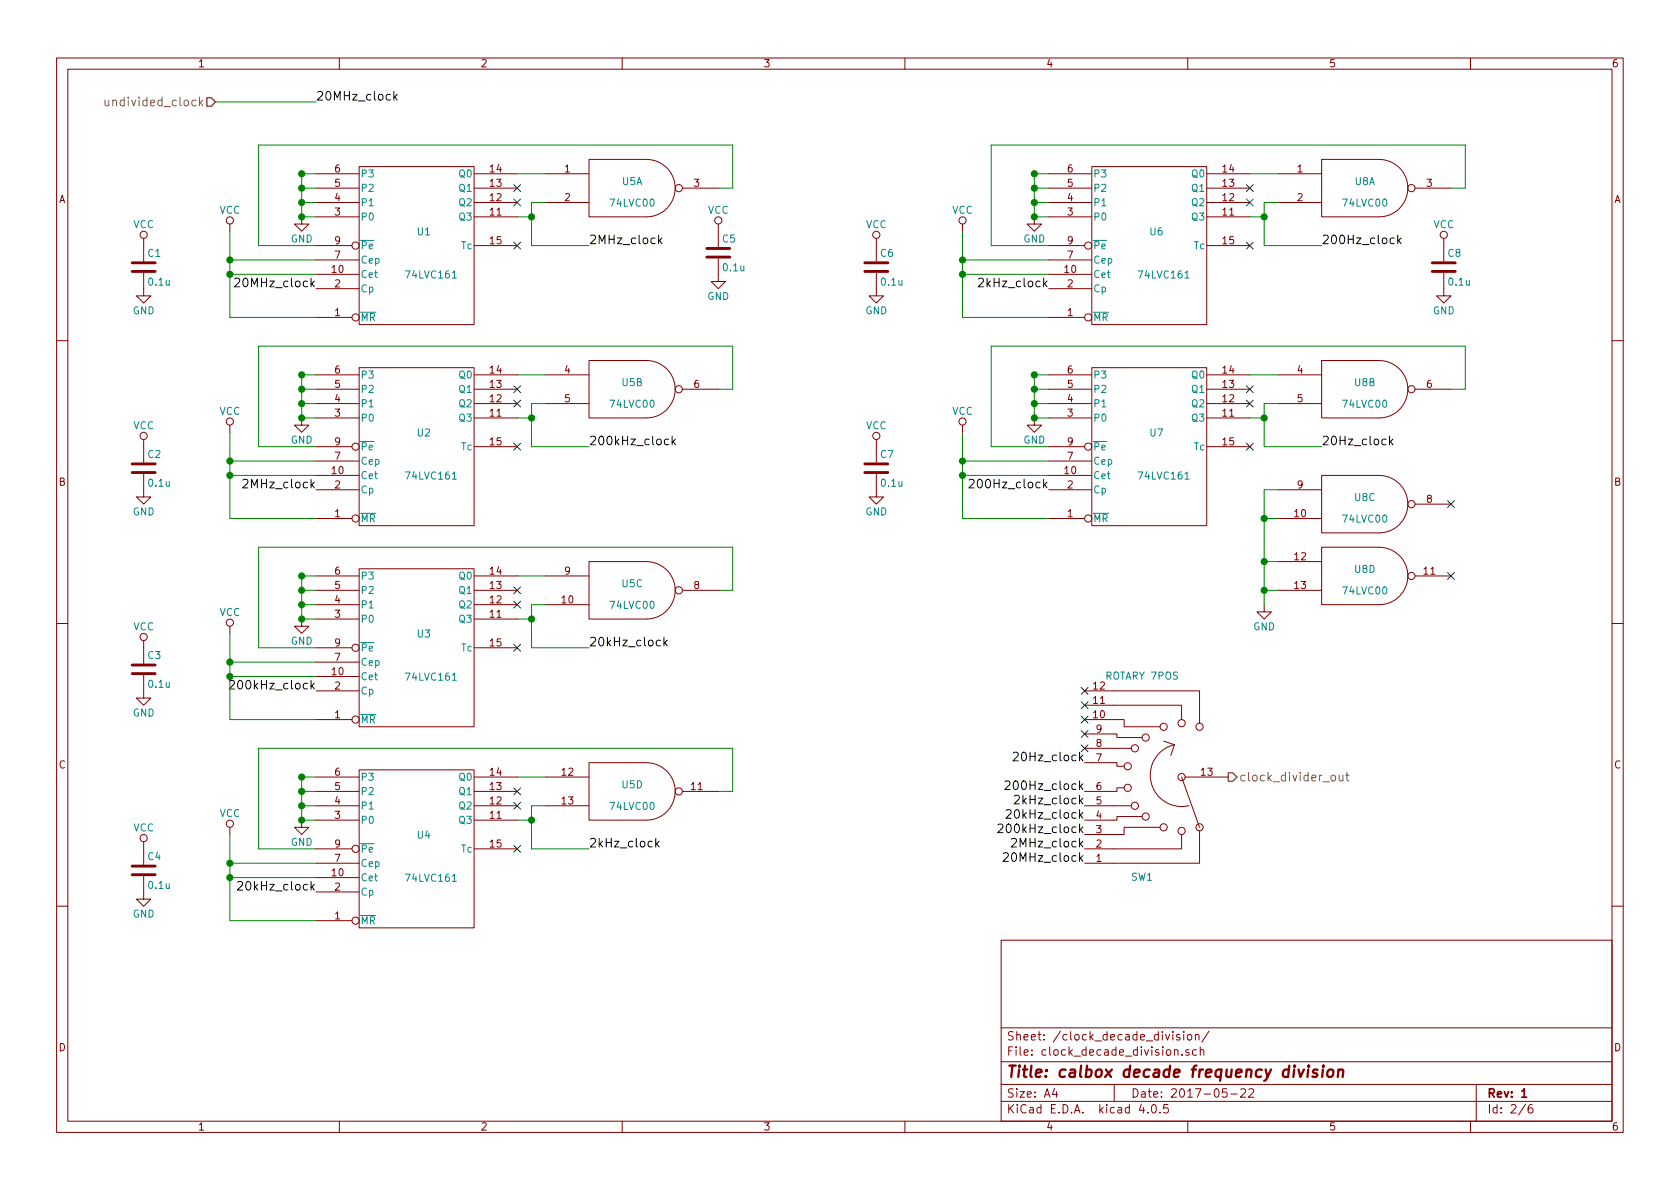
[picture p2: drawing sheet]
EESchema Schematic File Version 2
LIBS:power
LIBS:device
LIBS:transistors
LIBS:conn
LIBS:linear
LIBS:regul
LIBS:74xx
LIBS:cmos4000
LIBS:adc-dac
LIBS:memory
LIBS:xilinx
LIBS:microcontrollers
LIBS:dsp
LIBS:microchip
LIBS:analog_switches
LIBS:motorola
LIBS:texas
LIBS:intel
LIBS:audio
LIBS:interface
LIBS:digital-audio
LIBS:philips
LIBS:display
LIBS:cypress
LIBS:siliconi
LIBS:opto
LIBS:atmel
LIBS:contrib
LIBS:valves
LIBS:switches
LIBS:74xgxx
LIBS:calbox
LIBS:Oscillators
LIBS:calbox-cache
EELAYER 25 0
EELAYER END
$Descr A4 11693 8268
encoding utf-8
Sheet 2 6
Title "calbox decade frequency division"
Date "2017-05-22"
Rev "1"
Comp ""
Comment1 ""
Comment2 ""
Comment3 ""
Comment4 ""
$EndDescr
Text Label 2200 2000 2    60   ~ 0
20MHz_clock
NoConn ~ 3600 1300
NoConn ~ 3600 1400
NoConn ~ 3600 1700
$Comp
L GND #PWR03
U 1 1
P 2100 1500
F 0 "#PWR03" H 2100 1250 50  0001 C CNN
F 1 "GND" H 2100 1350 50  0000 C CNN
F 2 "" H 2100 1500 50  0000 C CNN
F 3 "" H 2100 1500 50  0000 C CNN
	1    2100 1500
	1    0    0    -1  
$EndComp
Wire Wire Line
	5100 1300 5000 1300
Wire Wire Line
	5100 1000 5100 1300
Wire Wire Line
	1800 1000 5100 1000
Wire Wire Line
	1800 1700 1800 1000
Wire Wire Line
	2200 1700 1800 1700
Connection ~ 1600 1900
Wire Wire Line
	1600 2200 2200 2200
Connection ~ 1600 1800
Wire Wire Line
	1600 1900 2200 1900
Wire Wire Line
	1600 1800 2200 1800
Wire Wire Line
	1600 1600 1600 2200
Connection ~ 2100 1200
Wire Wire Line
	2100 1500 2200 1500
Connection ~ 2100 1400
Wire Wire Line
	2100 1400 2200 1400
Connection ~ 2100 1300
Wire Wire Line
	2200 1300 2100 1300
Connection ~ 2100 1500
Wire Wire Line
	2100 1200 2200 1200
Wire Wire Line
	2100 1200 2100 1500
Wire Wire Line
	3700 1400 3800 1400
Wire Wire Line
	3700 1400 3700 1700
Wire Wire Line
	3600 1500 3700 1500
Wire Wire Line
	3600 1200 3800 1200
$Comp
L C C1
U 1 1
P 1000 1850
F 0 "C1" H 1025 1950 50  0000 L CNN
F 1 "0.1u" H 1025 1750 50  0000 L CNN
F 2 "Capacitors_SMD:C_0805_HandSoldering" H 1038 1700 50  0001 C CNN
F 3 "" H 1000 1850 50  0000 C CNN
	1    1000 1850
	1    0    0    -1  
$EndComp
$Comp
L GND #PWR04
U 1 1
P 1000 2000
F 0 "#PWR04" H 1000 1750 50  0001 C CNN
F 1 "GND" H 1000 1850 50  0000 C CNN
F 2 "" H 1000 2000 50  0000 C CNN
F 3 "" H 1000 2000 50  0000 C CNN
	1    1000 2000
	1    0    0    -1  
$EndComp
Text Label 2200 3400 2    60   ~ 0
2MHz_clock
NoConn ~ 3600 2700
NoConn ~ 3600 2800
NoConn ~ 3600 3100
$Comp
L GND #PWR05
U 1 1
P 2100 2900
F 0 "#PWR05" H 2100 2650 50  0001 C CNN
F 1 "GND" H 2100 2750 50  0000 C CNN
F 2 "" H 2100 2900 50  0000 C CNN
F 3 "" H 2100 2900 50  0000 C CNN
	1    2100 2900
	1    0    0    -1  
$EndComp
Wire Wire Line
	5100 2700 5000 2700
Wire Wire Line
	5100 2400 5100 2700
Wire Wire Line
	1800 2400 5100 2400
Wire Wire Line
	1800 3100 1800 2400
Wire Wire Line
	2200 3100 1800 3100
Connection ~ 1600 3300
Wire Wire Line
	1600 3600 2200 3600
Connection ~ 1600 3200
Wire Wire Line
	1600 3300 2200 3300
Wire Wire Line
	1600 3200 2200 3200
Wire Wire Line
	1600 3000 1600 3600
Connection ~ 2100 2600
Wire Wire Line
	2100 2900 2200 2900
Connection ~ 2100 2800
Wire Wire Line
	2100 2800 2200 2800
Connection ~ 2100 2700
Wire Wire Line
	2200 2700 2100 2700
Connection ~ 2100 2900
Wire Wire Line
	2100 2600 2200 2600
Wire Wire Line
	2100 2600 2100 2900
Wire Wire Line
	3700 2800 3800 2800
Wire Wire Line
	3700 2800 3700 3100
Wire Wire Line
	3600 2900 3700 2900
Wire Wire Line
	3600 2600 3800 2600
$Comp
L C C2
U 1 1
P 1000 3250
F 0 "C2" H 1025 3350 50  0000 L CNN
F 1 "0.1u" H 1025 3150 50  0000 L CNN
F 2 "Capacitors_SMD:C_0805_HandSoldering" H 1038 3100 50  0001 C CNN
F 3 "" H 1000 3250 50  0000 C CNN
	1    1000 3250
	1    0    0    -1  
$EndComp
$Comp
L GND #PWR06
U 1 1
P 1000 3400
F 0 "#PWR06" H 1000 3150 50  0001 C CNN
F 1 "GND" H 1000 3250 50  0000 C CNN
F 2 "" H 1000 3400 50  0000 C CNN
F 3 "" H 1000 3400 50  0000 C CNN
	1    1000 3400
	1    0    0    -1  
$EndComp
Text Label 2200 6200 2    60   ~ 0
20kHz_clock
NoConn ~ 3600 5500
NoConn ~ 3600 5600
NoConn ~ 3600 5900
$Comp
L GND #PWR07
U 1 1
P 2100 5700
F 0 "#PWR07" H 2100 5450 50  0001 C CNN
F 1 "GND" H 2100 5550 50  0000 C CNN
F 2 "" H 2100 5700 50  0000 C CNN
F 3 "" H 2100 5700 50  0000 C CNN
	1    2100 5700
	1    0    0    -1  
$EndComp
Wire Wire Line
	5100 5500 5000 5500
Wire Wire Line
	5100 5200 5100 5500
Wire Wire Line
	1800 5200 5100 5200
Wire Wire Line
	1800 5900 1800 5200
Wire Wire Line
	2200 5900 1800 5900
Connection ~ 1600 6100
Wire Wire Line
	1600 6400 2200 6400
Connection ~ 1600 6000
Wire Wire Line
	1600 6100 2200 6100
Wire Wire Line
	1600 6000 2200 6000
Wire Wire Line
	1600 5800 1600 6400
Connection ~ 2100 5400
Wire Wire Line
	2100 5700 2200 5700
Connection ~ 2100 5600
Wire Wire Line
	2100 5600 2200 5600
Connection ~ 2100 5500
Wire Wire Line
	2200 5500 2100 5500
Connection ~ 2100 5700
Wire Wire Line
	2100 5400 2200 5400
Wire Wire Line
	2100 5400 2100 5700
Wire Wire Line
	3700 5600 3800 5600
Wire Wire Line
	3700 5600 3700 5900
Wire Wire Line
	3600 5700 3700 5700
Wire Wire Line
	3600 5400 3800 5400
$Comp
L C C4
U 1 1
P 1000 6050
F 0 "C4" H 1025 6150 50  0000 L CNN
F 1 "0.1u" H 1025 5950 50  0000 L CNN
F 2 "Capacitors_SMD:C_0805_HandSoldering" H 1038 5900 50  0001 C CNN
F 3 "" H 1000 6050 50  0000 C CNN
	1    1000 6050
	1    0    0    -1  
$EndComp
$Comp
L GND #PWR08
U 1 1
P 1000 6200
F 0 "#PWR08" H 1000 5950 50  0001 C CNN
F 1 "GND" H 1000 6050 50  0000 C CNN
F 2 "" H 1000 6200 50  0000 C CNN
F 3 "" H 1000 6200 50  0000 C CNN
	1    1000 6200
	1    0    0    -1  
$EndComp
Text Label 2200 4800 2    60   ~ 0
200kHz_clock
NoConn ~ 3600 4100
NoConn ~ 3600 4200
NoConn ~ 3600 4500
$Comp
L GND #PWR09
U 1 1
P 2100 4300
F 0 "#PWR09" H 2100 4050 50  0001 C CNN
F 1 "GND" H 2100 4150 50  0000 C CNN
F 2 "" H 2100 4300 50  0000 C CNN
F 3 "" H 2100 4300 50  0000 C CNN
	1    2100 4300
	1    0    0    -1  
$EndComp
Wire Wire Line
	5100 4100 5000 4100
Wire Wire Line
	5100 3800 5100 4100
Wire Wire Line
	1800 3800 5100 3800
Wire Wire Line
	1800 4500 1800 3800
Wire Wire Line
	2200 4500 1800 4500
Connection ~ 1600 4700
Wire Wire Line
	1600 5000 2200 5000
Connection ~ 1600 4600
Wire Wire Line
	1600 4700 2200 4700
Wire Wire Line
	1600 4600 2200 4600
Wire Wire Line
	1600 4400 1600 5000
Connection ~ 2100 4000
Wire Wire Line
	2100 4300 2200 4300
Connection ~ 2100 4200
Wire Wire Line
	2100 4200 2200 4200
Connection ~ 2100 4100
Wire Wire Line
	2200 4100 2100 4100
Connection ~ 2100 4300
Wire Wire Line
	2100 4000 2200 4000
Wire Wire Line
	2100 4000 2100 4300
Wire Wire Line
	3700 4200 3800 4200
Wire Wire Line
	3700 4200 3700 4500
Wire Wire Line
	3600 4300 3700 4300
Wire Wire Line
	3600 4000 3800 4000
$Comp
L C C3
U 1 1
P 1000 4650
F 0 "C3" H 1025 4750 50  0000 L CNN
F 1 "0.1u" H 1025 4550 50  0000 L CNN
F 2 "Capacitors_SMD:C_0805_HandSoldering" H 1038 4500 50  0001 C CNN
F 3 "" H 1000 4650 50  0000 C CNN
	1    1000 4650
	1    0    0    -1  
$EndComp
$Comp
L GND #PWR010
U 1 1
P 1000 4800
F 0 "#PWR010" H 1000 4550 50  0001 C CNN
F 1 "GND" H 1000 4650 50  0000 C CNN
F 2 "" H 1000 4800 50  0000 C CNN
F 3 "" H 1000 4800 50  0000 C CNN
	1    1000 4800
	1    0    0    -1  
$EndComp
$Comp
L C C5
U 1 1
P 5000 1750
F 0 "C5" H 5025 1850 50  0000 L CNN
F 1 "0.1u" H 5025 1650 50  0000 L CNN
F 2 "Capacitors_SMD:C_0805_HandSoldering" H 5038 1600 50  0001 C CNN
F 3 "" H 5000 1750 50  0000 C CNN
	1    5000 1750
	1    0    0    -1  
$EndComp
$Comp
L GND #PWR011
U 1 1
P 5000 1900
F 0 "#PWR011" H 5000 1650 50  0001 C CNN
F 1 "GND" H 5000 1750 50  0000 C CNN
F 2 "" H 5000 1900 50  0000 C CNN
F 3 "" H 5000 1900 50  0000 C CNN
	1    5000 1900
	1    0    0    -1  
$EndComp
Text Label 7300 2000 2    60   ~ 0
2kHz_clock
NoConn ~ 8700 1300
NoConn ~ 8700 1400
NoConn ~ 8700 1700
$Comp
L GND #PWR012
U 1 1
P 7200 1500
F 0 "#PWR012" H 7200 1250 50  0001 C CNN
F 1 "GND" H 7200 1350 50  0000 C CNN
F 2 "" H 7200 1500 50  0000 C CNN
F 3 "" H 7200 1500 50  0000 C CNN
	1    7200 1500
	1    0    0    -1  
$EndComp
Wire Wire Line
	10200 1300 10100 1300
Wire Wire Line
	10200 1000 10200 1300
Wire Wire Line
	6900 1000 10200 1000
Wire Wire Line
	6900 1700 6900 1000
Wire Wire Line
	7300 1700 6900 1700
Connection ~ 6700 1900
Wire Wire Line
	6700 2200 7300 2200
Connection ~ 6700 1800
Wire Wire Line
	6700 1900 7300 1900
Wire Wire Line
	6700 1800 7300 1800
Wire Wire Line
	6700 1600 6700 2200
Connection ~ 7200 1200
Wire Wire Line
	7200 1500 7300 1500
Connection ~ 7200 1400
Wire Wire Line
	7200 1400 7300 1400
Connection ~ 7200 1300
Wire Wire Line
	7300 1300 7200 1300
Connection ~ 7200 1500
Wire Wire Line
	7200 1200 7300 1200
Wire Wire Line
	7200 1200 7200 1500
Wire Wire Line
	8800 1400 8900 1400
Wire Wire Line
	8800 1400 8800 1700
Wire Wire Line
	8700 1500 8800 1500
Wire Wire Line
	8700 1200 8900 1200
$Comp
L C C6
U 1 1
P 6100 1850
F 0 "C6" H 6125 1950 50  0000 L CNN
F 1 "0.1u" H 6125 1750 50  0000 L CNN
F 2 "Capacitors_SMD:C_0805_HandSoldering" H 6138 1700 50  0001 C CNN
F 3 "" H 6100 1850 50  0000 C CNN
	1    6100 1850
	1    0    0    -1  
$EndComp
$Comp
L GND #PWR013
U 1 1
P 6100 2000
F 0 "#PWR013" H 6100 1750 50  0001 C CNN
F 1 "GND" H 6100 1850 50  0000 C CNN
F 2 "" H 6100 2000 50  0000 C CNN
F 3 "" H 6100 2000 50  0000 C CNN
	1    6100 2000
	1    0    0    -1  
$EndComp
Text Label 7300 3400 2    60   ~ 0
200Hz_clock
NoConn ~ 8700 2700
NoConn ~ 8700 2800
NoConn ~ 8700 3100
$Comp
L GND #PWR014
U 1 1
P 7200 2900
F 0 "#PWR014" H 7200 2650 50  0001 C CNN
F 1 "GND" H 7200 2750 50  0000 C CNN
F 2 "" H 7200 2900 50  0000 C CNN
F 3 "" H 7200 2900 50  0000 C CNN
	1    7200 2900
	1    0    0    -1  
$EndComp
Wire Wire Line
	10200 2700 10100 2700
Wire Wire Line
	10200 2400 10200 2700
Wire Wire Line
	6900 2400 10200 2400
Wire Wire Line
	6900 3100 6900 2400
Wire Wire Line
	7300 3100 6900 3100
Connection ~ 6700 3300
Wire Wire Line
	6700 3600 7300 3600
Connection ~ 6700 3200
Wire Wire Line
	6700 3300 7300 3300
Wire Wire Line
	6700 3200 7300 3200
Wire Wire Line
	6700 3000 6700 3600
Connection ~ 7200 2600
Wire Wire Line
	7200 2900 7300 2900
Connection ~ 7200 2800
Wire Wire Line
	7200 2800 7300 2800
Connection ~ 7200 2700
Wire Wire Line
	7300 2700 7200 2700
Connection ~ 7200 2900
Wire Wire Line
	7200 2600 7300 2600
Wire Wire Line
	7200 2600 7200 2900
Wire Wire Line
	8800 2800 8900 2800
Wire Wire Line
	8800 2800 8800 3100
Wire Wire Line
	8700 2900 8800 2900
Wire Wire Line
	8700 2600 8900 2600
$Comp
L C C7
U 1 1
P 6100 3250
F 0 "C7" H 6125 3350 50  0000 L CNN
F 1 "0.1u" H 6125 3150 50  0000 L CNN
F 2 "Capacitors_SMD:C_0805_HandSoldering" H 6138 3100 50  0001 C CNN
F 3 "" H 6100 3250 50  0000 C CNN
	1    6100 3250
	1    0    0    -1  
$EndComp
$Comp
L GND #PWR015
U 1 1
P 6100 3400
F 0 "#PWR015" H 6100 3150 50  0001 C CNN
F 1 "GND" H 6100 3250 50  0000 C CNN
F 2 "" H 6100 3400 50  0000 C CNN
F 3 "" H 6100 3400 50  0000 C CNN
	1    6100 3400
	1    0    0    -1  
$EndComp
$Comp
L C C8
U 1 1
P 10050 1850
F 0 "C8" H 10075 1950 50  0000 L CNN
F 1 "0.1u" H 10075 1750 50  0000 L CNN
F 2 "Capacitors_SMD:C_0805_HandSoldering" H 10088 1700 50  0001 C CNN
F 3 "" H 10050 1850 50  0000 C CNN
	1    10050 1850
	1    0    0    -1  
$EndComp
$Comp
L GND #PWR016
U 1 1
P 10050 2000
F 0 "#PWR016" H 10050 1750 50  0001 C CNN
F 1 "GND" H 10050 1850 50  0000 C CNN
F 2 "" H 10050 2000 50  0000 C CNN
F 3 "" H 10050 2000 50  0000 C CNN
	1    10050 2000
	1    0    0    -1  
$EndComp
Text Label 4100 1700 0    60   ~ 0
2MHz_clock
Wire Wire Line
	3700 1700 4100 1700
Connection ~ 3700 1500
Wire Wire Line
	3700 3100 4100 3100
Connection ~ 3700 2900
Text Label 4100 3100 0    60   ~ 0
200kHz_clock
Wire Wire Line
	3700 4500 4100 4500
Connection ~ 3700 4300
Wire Wire Line
	3700 5900 4100 5900
Connection ~ 3700 5700
Text Label 4100 4500 0    60   ~ 0
20kHz_clock
Text Label 4100 5900 0    60   ~ 0
2kHz_clock
Wire Wire Line
	8800 1700 9200 1700
Connection ~ 8800 1500
Wire Wire Line
	8800 3100 9200 3100
Connection ~ 8800 2900
Text Label 9200 1700 0    60   ~ 0
200Hz_clock
Text Label 9200 3100 0    60   ~ 0
20Hz_clock
Text Label 7550 6000 2    60   ~ 0
20MHz_clock
Text Label 7550 5900 2    60   ~ 0
2MHz_clock
Text Label 7550 5800 2    60   ~ 0
200kHz_clock
Text Label 7550 5700 2    60   ~ 0
20kHz_clock
Text Label 7550 5600 2    60   ~ 0
2kHz_clock
Text Label 7550 5500 2    60   ~ 0
200Hz_clock
Text Label 7550 5300 2    60   ~ 0
20Hz_clock
Text HLabel 8550 5400 2    60   Output ~ 0
clock_divider_out
$Comp
L 74LVC00 U5
U 1 1
P 4400 1300
F 0 "U5" H 4400 1350 50  0000 C CNN
F 1 "74LVC00" H 4400 1200 50  0000 C CNN
F 2 "SMD_Packages:SOIC-14_N" H 4400 1300 50  0001 C CNN
F 3 "http://www.ti.com/lit/ds/symlink/sn74lvc00a.pdf" H 4400 1300 50  0001 C CNN
F 4 "TI" H 4400 1300 60  0001 C CNN "Manufacturer"
F 5 "SN74LVC00ADR" H 4400 1300 60  0001 C CNN "Manufacturer PN"
F 6 "Mouser" H 4400 1300 60  0001 C CNN "Distributor"
F 7 "595-SN74LVC00ADR" H 4400 1300 60  0001 C CNN "Distributor PN"
F 8 "http://www.mouser.com/Search/ProductDetail.aspx?R=SN74LVC00ADRvirtualkey59500000virtualkey595-SN74LVC00ADR" H 4400 1300 60  0001 C CNN "URL"
F 9 "0.40" H 4400 1300 60  0001 C CNN "Unit Price"
	1    4400 1300
	1    0    0    -1  
$EndComp
$Comp
L GND #PWR017
U 1 1
P 8800 4200
F 0 "#PWR017" H 8800 3950 50  0001 C CNN
F 1 "GND" H 8800 4050 50  0000 C CNN
F 2 "" H 8800 4200 50  0000 C CNN
F 3 "" H 8800 4200 50  0000 C CNN
	1    8800 4200
	1    0    0    -1  
$EndComp
Wire Wire Line
	8800 3400 8800 4200
Wire Wire Line
	8800 3400 8900 3400
Wire Wire Line
	8900 3600 8800 3600
Connection ~ 8800 3600
Wire Wire Line
	8800 3900 8900 3900
Connection ~ 8800 3900
Wire Wire Line
	8900 4100 8800 4100
Connection ~ 8800 4100
NoConn ~ 10100 3500
NoConn ~ 10100 4000
Text HLabel 1500 700  0    60   Input ~ 0
undivided_clock
Text Label 2200 700  0    60   ~ 0
20MHz_clock
Wire Wire Line
	1500 700  2200 700 
$Comp
L 74LVC161 U1
U 1 1
P 2900 1700
F 0 "U1" H 2950 1800 50  0000 C CNN
F 1 "74LVC161" H 3000 1500 50  0000 C CNN
F 2 "SMD_Packages:SO-16-N" H 2900 1700 50  0001 C CNN
F 3 "http://www.mouser.com/ds/2/302/74LVC161-839606.pdf" H 2900 1700 50  0001 C CNN
F 4 "Nexperia" H 2900 1700 60  0001 C CNN "Manufacturer"
F 5 "4LVC161D118" H 2900 1700 60  0001 C CNN "Manufacturer PN"
F 6 "Mouser" H 2900 1700 60  0001 C CNN "Distributor"
F 7 "771-LVC161D118" H 2900 1700 60  0001 C CNN "Distributor PN"
F 8 "http://www.mouser.com/Search/ProductDetail.aspx?R=74LVC161D%2c118virtualkey66800000virtualkey771-LVC161D118" H 2900 1700 60  0001 C CNN "URL"
F 9 "0.61" H 2900 1700 60  0001 C CNN "Unit Price"
	1    2900 1700
	1    0    0    -1  
$EndComp
$Comp
L SW_Rotary12 SW1
U 1 1
P 7950 5400
F 0 "SW1" H 7950 6100 50  0000 C CNN
F 1 "ROTARY 7POS" H 7950 4700 50  0000 C CNN
F 2 "calbox:SW_ROTARY_SP12T_MRK112" H 7750 6100 50  0001 C CNN
F 3 "http://www.mouser.com/ds/2/295/MRlogicLevel-9701.pdf" H 7750 6100 50  0001 C CNN
F 4 "NKK" H 7950 5400 60  0001 C CNN "Manufacturer"
F 5 "MRK112-A" H 7950 5400 60  0001 C CNN "Manufacturer PN"
F 6 "Mouser" H 7950 5400 60  0001 C CNN "Distributor"
F 7 "633-MRK112A" H 7950 5400 60  0001 C CNN "Distributor PN"
F 8 "http://www.mouser.com/Search/ProductDetail.aspx?R=MRK112-Avirtualkey63300000virtualkey633-MRK112A" H 7950 5400 60  0001 C CNN "URL"
F 9 "11.80" H 7950 5400 60  0001 C CNN "Unit Price"
	1    7950 5400
	-1   0    0    1   
$EndComp
NoConn ~ 7550 5200
NoConn ~ 7550 5100
NoConn ~ 7550 5000
NoConn ~ 7550 4900
NoConn ~ 7550 4800
$Comp
L VCC #PWR018
U 1 1
P 5000 1600
F 0 "#PWR018" H 5000 1450 50  0001 C CNN
F 1 "VCC" H 5000 1750 50  0000 C CNN
F 2 "" H 5000 1600 50  0000 C CNN
F 3 "" H 5000 1600 50  0000 C CNN
	1    5000 1600
	1    0    0    -1  
$EndComp
$Comp
L VCC #PWR019
U 1 1
P 6100 1700
F 0 "#PWR019" H 6100 1550 50  0001 C CNN
F 1 "VCC" H 6100 1850 50  0000 C CNN
F 2 "" H 6100 1700 50  0000 C CNN
F 3 "" H 6100 1700 50  0000 C CNN
	1    6100 1700
	1    0    0    -1  
$EndComp
$Comp
L VCC #PWR020
U 1 1
P 1000 5900
F 0 "#PWR020" H 1000 5750 50  0001 C CNN
F 1 "VCC" H 1000 6050 50  0000 C CNN
F 2 "" H 1000 5900 50  0000 C CNN
F 3 "" H 1000 5900 50  0000 C CNN
	1    1000 5900
	1    0    0    -1  
$EndComp
$Comp
L VCC #PWR021
U 1 1
P 6100 3100
F 0 "#PWR021" H 6100 2950 50  0001 C CNN
F 1 "VCC" H 6100 3250 50  0000 C CNN
F 2 "" H 6100 3100 50  0000 C CNN
F 3 "" H 6100 3100 50  0000 C CNN
	1    6100 3100
	1    0    0    -1  
$EndComp
$Comp
L VCC #PWR022
U 1 1
P 6700 1600
F 0 "#PWR022" H 6700 1450 50  0001 C CNN
F 1 "VCC" H 6700 1750 50  0000 C CNN
F 2 "" H 6700 1600 50  0000 C CNN
F 3 "" H 6700 1600 50  0000 C CNN
	1    6700 1600
	1    0    0    -1  
$EndComp
$Comp
L VCC #PWR023
U 1 1
P 6700 3000
F 0 "#PWR023" H 6700 2850 50  0001 C CNN
F 1 "VCC" H 6700 3150 50  0000 C CNN
F 2 "" H 6700 3000 50  0000 C CNN
F 3 "" H 6700 3000 50  0000 C CNN
	1    6700 3000
	1    0    0    -1  
$EndComp
$Comp
L VCC #PWR024
U 1 1
P 10050 1700
F 0 "#PWR024" H 10050 1550 50  0001 C CNN
F 1 "VCC" H 10050 1850 50  0000 C CNN
F 2 "" H 10050 1700 50  0000 C CNN
F 3 "" H 10050 1700 50  0000 C CNN
	1    10050 1700
	1    0    0    -1  
$EndComp
$Comp
L VCC #PWR025
U 1 1
P 1600 5800
F 0 "#PWR025" H 1600 5650 50  0001 C CNN
F 1 "VCC" H 1600 5950 50  0000 C CNN
F 2 "" H 1600 5800 50  0000 C CNN
F 3 "" H 1600 5800 50  0000 C CNN
	1    1600 5800
	1    0    0    -1  
$EndComp
$Comp
L VCC #PWR026
U 1 1
P 1000 4500
F 0 "#PWR026" H 1000 4350 50  0001 C CNN
F 1 "VCC" H 1000 4650 50  0000 C CNN
F 2 "" H 1000 4500 50  0000 C CNN
F 3 "" H 1000 4500 50  0000 C CNN
	1    1000 4500
	1    0    0    -1  
$EndComp
$Comp
L VCC #PWR027
U 1 1
P 1000 3100
F 0 "#PWR027" H 1000 2950 50  0001 C CNN
F 1 "VCC" H 1000 3250 50  0000 C CNN
F 2 "" H 1000 3100 50  0000 C CNN
F 3 "" H 1000 3100 50  0000 C CNN
	1    1000 3100
	1    0    0    -1  
$EndComp
$Comp
L VCC #PWR028
U 1 1
P 1000 1700
F 0 "#PWR028" H 1000 1550 50  0001 C CNN
F 1 "VCC" H 1000 1850 50  0000 C CNN
F 2 "" H 1000 1700 50  0000 C CNN
F 3 "" H 1000 1700 50  0000 C CNN
	1    1000 1700
	1    0    0    -1  
$EndComp
$Comp
L VCC #PWR029
U 1 1
P 1600 1600
F 0 "#PWR029" H 1600 1450 50  0001 C CNN
F 1 "VCC" H 1600 1750 50  0000 C CNN
F 2 "" H 1600 1600 50  0000 C CNN
F 3 "" H 1600 1600 50  0000 C CNN
	1    1600 1600
	1    0    0    -1  
$EndComp
$Comp
L VCC #PWR030
U 1 1
P 1600 3000
F 0 "#PWR030" H 1600 2850 50  0001 C CNN
F 1 "VCC" H 1600 3150 50  0000 C CNN
F 2 "" H 1600 3000 50  0000 C CNN
F 3 "" H 1600 3000 50  0000 C CNN
	1    1600 3000
	1    0    0    -1  
$EndComp
$Comp
L VCC #PWR031
U 1 1
P 1600 4400
F 0 "#PWR031" H 1600 4250 50  0001 C CNN
F 1 "VCC" H 1600 4550 50  0000 C CNN
F 2 "" H 1600 4400 50  0000 C CNN
F 3 "" H 1600 4400 50  0000 C CNN
	1    1600 4400
	1    0    0    -1  
$EndComp
$Comp
L 74LVC161 U2
U 1 1
P 2900 3100
F 0 "U2" H 2950 3200 50  0000 C CNN
F 1 "74LVC161" H 3000 2900 50  0000 C CNN
F 2 "SMD_Packages:SO-16-N" H 2900 3100 50  0001 C CNN
F 3 "http://www.mouser.com/ds/2/302/74LVC161-839606.pdf" H 2900 3100 50  0001 C CNN
F 4 "Nexperia" H 2900 3100 60  0001 C CNN "Manufacturer"
F 5 "4LVC161D118" H 2900 3100 60  0001 C CNN "Manufacturer PN"
F 6 "Mouser" H 2900 3100 60  0001 C CNN "Distributor"
F 7 "771-LVC161D118" H 2900 3100 60  0001 C CNN "Distributor PN"
F 8 "http://www.mouser.com/Search/ProductDetail.aspx?R=74LVC161D%2c118virtualkey66800000virtualkey771-LVC161D118" H 2900 3100 60  0001 C CNN "URL"
F 9 "0.61" H 2900 3100 60  0001 C CNN "Unit Price"
	1    2900 3100
	1    0    0    -1  
$EndComp
$Comp
L 74LVC161 U3
U 1 1
P 2900 4500
F 0 "U3" H 2950 4600 50  0000 C CNN
F 1 "74LVC161" H 3000 4300 50  0000 C CNN
F 2 "SMD_Packages:SO-16-N" H 2900 4500 50  0001 C CNN
F 3 "http://www.mouser.com/ds/2/302/74LVC161-839606.pdf" H 2900 4500 50  0001 C CNN
F 4 "Nexperia" H 2900 4500 60  0001 C CNN "Manufacturer"
F 5 "4LVC161D118" H 2900 4500 60  0001 C CNN "Manufacturer PN"
F 6 "Mouser" H 2900 4500 60  0001 C CNN "Distributor"
F 7 "771-LVC161D118" H 2900 4500 60  0001 C CNN "Distributor PN"
F 8 "http://www.mouser.com/Search/ProductDetail.aspx?R=74LVC161D%2c118virtualkey66800000virtualkey771-LVC161D118" H 2900 4500 60  0001 C CNN "URL"
F 9 "0.61" H 2900 4500 60  0001 C CNN "Unit Price"
	1    2900 4500
	1    0    0    -1  
$EndComp
$Comp
L 74LVC161 U4
U 1 1
P 2900 5900
F 0 "U4" H 2950 6000 50  0000 C CNN
F 1 "74LVC161" H 3000 5700 50  0000 C CNN
F 2 "SMD_Packages:SO-16-N" H 2900 5900 50  0001 C CNN
F 3 "http://www.mouser.com/ds/2/302/74LVC161-839606.pdf" H 2900 5900 50  0001 C CNN
F 4 "Nexperia" H 2900 5900 60  0001 C CNN "Manufacturer"
F 5 "4LVC161D118" H 2900 5900 60  0001 C CNN "Manufacturer PN"
F 6 "Mouser" H 2900 5900 60  0001 C CNN "Distributor"
F 7 "771-LVC161D118" H 2900 5900 60  0001 C CNN "Distributor PN"
F 8 "http://www.mouser.com/Search/ProductDetail.aspx?R=74LVC161D%2c118virtualkey66800000virtualkey771-LVC161D118" H 2900 5900 60  0001 C CNN "URL"
F 9 "0.61" H 2900 5900 60  0001 C CNN "Unit Price"
	1    2900 5900
	1    0    0    -1  
$EndComp
$Comp
L 74LVC161 U6
U 1 1
P 8000 1700
F 0 "U6" H 8050 1800 50  0000 C CNN
F 1 "74LVC161" H 8100 1500 50  0000 C CNN
F 2 "SMD_Packages:SO-16-N" H 8000 1700 50  0001 C CNN
F 3 "http://www.mouser.com/ds/2/302/74LVC161-839606.pdf" H 8000 1700 50  0001 C CNN
F 4 "Nexperia" H 8000 1700 60  0001 C CNN "Manufacturer"
F 5 "4LVC161D118" H 8000 1700 60  0001 C CNN "Manufacturer PN"
F 6 "Mouser" H 8000 1700 60  0001 C CNN "Distributor"
F 7 "771-LVC161D118" H 8000 1700 60  0001 C CNN "Distributor PN"
F 8 "http://www.mouser.com/Search/ProductDetail.aspx?R=74LVC161D%2c118virtualkey66800000virtualkey771-LVC161D118" H 8000 1700 60  0001 C CNN "URL"
F 9 "0.61" H 8000 1700 60  0001 C CNN "Unit Price"
	1    8000 1700
	1    0    0    -1  
$EndComp
$Comp
L 74LVC161 U7
U 1 1
P 8000 3100
F 0 "U7" H 8050 3200 50  0000 C CNN
F 1 "74LVC161" H 8100 2900 50  0000 C CNN
F 2 "SMD_Packages:SO-16-N" H 8000 3100 50  0001 C CNN
F 3 "http://www.mouser.com/ds/2/302/74LVC161-839606.pdf" H 8000 3100 50  0001 C CNN
F 4 "Nexperia" H 8000 3100 60  0001 C CNN "Manufacturer"
F 5 "4LVC161D118" H 8000 3100 60  0001 C CNN "Manufacturer PN"
F 6 "Mouser" H 8000 3100 60  0001 C CNN "Distributor"
F 7 "771-LVC161D118" H 8000 3100 60  0001 C CNN "Distributor PN"
F 8 "http://www.mouser.com/Search/ProductDetail.aspx?R=74LVC161D%2c118virtualkey66800000virtualkey771-LVC161D118" H 8000 3100 60  0001 C CNN "URL"
F 9 "0.61" H 8000 3100 60  0001 C CNN "Unit Price"
	1    8000 3100
	1    0    0    -1  
$EndComp
$Comp
L 74LVC00 U5
U 2 1
P 4400 2700
F 0 "U5" H 4400 2750 50  0000 C CNN
F 1 "74LVC00" H 4400 2600 50  0000 C CNN
F 2 "SMD_Packages:SOIC-14_N" H 4400 2700 50  0001 C CNN
F 3 "http://www.ti.com/lit/ds/symlink/sn74lvc00a.pdf" H 4400 2700 50  0001 C CNN
F 4 "TI" H 4400 2700 60  0001 C CNN "Manufacturer"
F 5 "SN74LVC00ADR" H 4400 2700 60  0001 C CNN "Manufacturer PN"
F 6 "Mouser" H 4400 2700 60  0001 C CNN "Distributor"
F 7 "595-SN74LVC00ADR" H 4400 2700 60  0001 C CNN "Distributor PN"
F 8 "http://www.mouser.com/Search/ProductDetail.aspx?R=SN74LVC00ADRvirtualkey59500000virtualkey595-SN74LVC00ADR" H 4400 2700 60  0001 C CNN "URL"
F 9 "0.40" H 4400 2700 60  0001 C CNN "Unit Price"
	2    4400 2700
	1    0    0    -1  
$EndComp
$Comp
L 74LVC00 U5
U 3 1
P 4400 4100
F 0 "U5" H 4400 4150 50  0000 C CNN
F 1 "74LVC00" H 4400 4000 50  0000 C CNN
F 2 "SMD_Packages:SOIC-14_N" H 4400 4100 50  0001 C CNN
F 3 "http://www.ti.com/lit/ds/symlink/sn74lvc00a.pdf" H 4400 4100 50  0001 C CNN
F 4 "TI" H 4400 4100 60  0001 C CNN "Manufacturer"
F 5 "SN74LVC00ADR" H 4400 4100 60  0001 C CNN "Manufacturer PN"
F 6 "Mouser" H 4400 4100 60  0001 C CNN "Distributor"
F 7 "595-SN74LVC00ADR" H 4400 4100 60  0001 C CNN "Distributor PN"
F 8 "http://www.mouser.com/Search/ProductDetail.aspx?R=SN74LVC00ADRvirtualkey59500000virtualkey595-SN74LVC00ADR" H 4400 4100 60  0001 C CNN "URL"
F 9 "0.40" H 4400 4100 60  0001 C CNN "Unit Price"
	3    4400 4100
	1    0    0    -1  
$EndComp
$Comp
L 74LVC00 U5
U 4 1
P 4400 5500
F 0 "U5" H 4400 5550 50  0000 C CNN
F 1 "74LVC00" H 4400 5400 50  0000 C CNN
F 2 "SMD_Packages:SOIC-14_N" H 4400 5500 50  0001 C CNN
F 3 "http://www.ti.com/lit/ds/symlink/sn74lvc00a.pdf" H 4400 5500 50  0001 C CNN
F 4 "TI" H 4400 5500 60  0001 C CNN "Manufacturer"
F 5 "SN74LVC00ADR" H 4400 5500 60  0001 C CNN "Manufacturer PN"
F 6 "Mouser" H 4400 5500 60  0001 C CNN "Distributor"
F 7 "595-SN74LVC00ADR" H 4400 5500 60  0001 C CNN "Distributor PN"
F 8 "http://www.mouser.com/Search/ProductDetail.aspx?R=SN74LVC00ADRvirtualkey59500000virtualkey595-SN74LVC00ADR" H 4400 5500 60  0001 C CNN "URL"
F 9 "0.40" H 4400 5500 60  0001 C CNN "Unit Price"
	4    4400 5500
	1    0    0    -1  
$EndComp
$Comp
L 74LVC00 U8
U 1 1
P 9500 1300
F 0 "U8" H 9500 1350 50  0000 C CNN
F 1 "74LVC00" H 9500 1200 50  0000 C CNN
F 2 "SMD_Packages:SOIC-14_N" H 9500 1300 50  0001 C CNN
F 3 "http://www.ti.com/lit/ds/symlink/sn74lvc00a.pdf" H 9500 1300 50  0001 C CNN
F 4 "TI" H 9500 1300 60  0001 C CNN "Manufacturer"
F 5 "SN74LVC00ADR" H 9500 1300 60  0001 C CNN "Manufacturer PN"
F 6 "Mouser" H 9500 1300 60  0001 C CNN "Distributor"
F 7 "595-SN74LVC00ADR" H 9500 1300 60  0001 C CNN "Distributor PN"
F 8 "http://www.mouser.com/Search/ProductDetail.aspx?R=SN74LVC00ADRvirtualkey59500000virtualkey595-SN74LVC00ADR" H 9500 1300 60  0001 C CNN "URL"
F 9 "0.40" H 9500 1300 60  0001 C CNN "Unit Price"
	1    9500 1300
	1    0    0    -1  
$EndComp
$Comp
L 74LVC00 U8
U 2 1
P 9500 2700
F 0 "U8" H 9500 2750 50  0000 C CNN
F 1 "74LVC00" H 9500 2600 50  0000 C CNN
F 2 "SMD_Packages:SOIC-14_N" H 9500 2700 50  0001 C CNN
F 3 "http://www.ti.com/lit/ds/symlink/sn74lvc00a.pdf" H 9500 2700 50  0001 C CNN
F 4 "TI" H 9500 2700 60  0001 C CNN "Manufacturer"
F 5 "SN74LVC00ADR" H 9500 2700 60  0001 C CNN "Manufacturer PN"
F 6 "Mouser" H 9500 2700 60  0001 C CNN "Distributor"
F 7 "595-SN74LVC00ADR" H 9500 2700 60  0001 C CNN "Distributor PN"
F 8 "http://www.mouser.com/Search/ProductDetail.aspx?R=SN74LVC00ADRvirtualkey59500000virtualkey595-SN74LVC00ADR" H 9500 2700 60  0001 C CNN "URL"
F 9 "0.40" H 9500 2700 60  0001 C CNN "Unit Price"
	2    9500 2700
	1    0    0    -1  
$EndComp
$Comp
L 74LVC00 U8
U 3 1
P 9500 3500
F 0 "U8" H 9500 3550 50  0000 C CNN
F 1 "74LVC00" H 9500 3400 50  0000 C CNN
F 2 "SMD_Packages:SOIC-14_N" H 9500 3500 50  0001 C CNN
F 3 "http://www.ti.com/lit/ds/symlink/sn74lvc00a.pdf" H 9500 3500 50  0001 C CNN
F 4 "TI" H 9500 3500 60  0001 C CNN "Manufacturer"
F 5 "SN74LVC00ADR" H 9500 3500 60  0001 C CNN "Manufacturer PN"
F 6 "Mouser" H 9500 3500 60  0001 C CNN "Distributor"
F 7 "595-SN74LVC00ADR" H 9500 3500 60  0001 C CNN "Distributor PN"
F 8 "http://www.mouser.com/Search/ProductDetail.aspx?R=SN74LVC00ADRvirtualkey59500000virtualkey595-SN74LVC00ADR" H 9500 3500 60  0001 C CNN "URL"
F 9 "0.40" H 9500 3500 60  0001 C CNN "Unit Price"
	3    9500 3500
	1    0    0    -1  
$EndComp
$Comp
L 74LVC00 U8
U 4 1
P 9500 4000
F 0 "U8" H 9500 4050 50  0000 C CNN
F 1 "74LVC00" H 9500 3900 50  0000 C CNN
F 2 "SMD_Packages:SOIC-14_N" H 9500 4000 50  0001 C CNN
F 3 "http://www.ti.com/lit/ds/symlink/sn74lvc00a.pdf" H 9500 4000 50  0001 C CNN
F 4 "TI" H 9500 4000 60  0001 C CNN "Manufacturer"
F 5 "SN74LVC00ADR" H 9500 4000 60  0001 C CNN "Manufacturer PN"
F 6 "Mouser" H 9500 4000 60  0001 C CNN "Distributor"
F 7 "595-SN74LVC00ADR" H 9500 4000 60  0001 C CNN "Distributor PN"
F 8 "http://www.mouser.com/Search/ProductDetail.aspx?R=SN74LVC00ADRvirtualkey59500000virtualkey595-SN74LVC00ADR" H 9500 4000 60  0001 C CNN "URL"
F 9 "0.40" H 9500 4000 60  0001 C CNN "Unit Price"
	4    9500 4000
	1    0    0    -1  
$EndComp
$EndSCHEMATC
